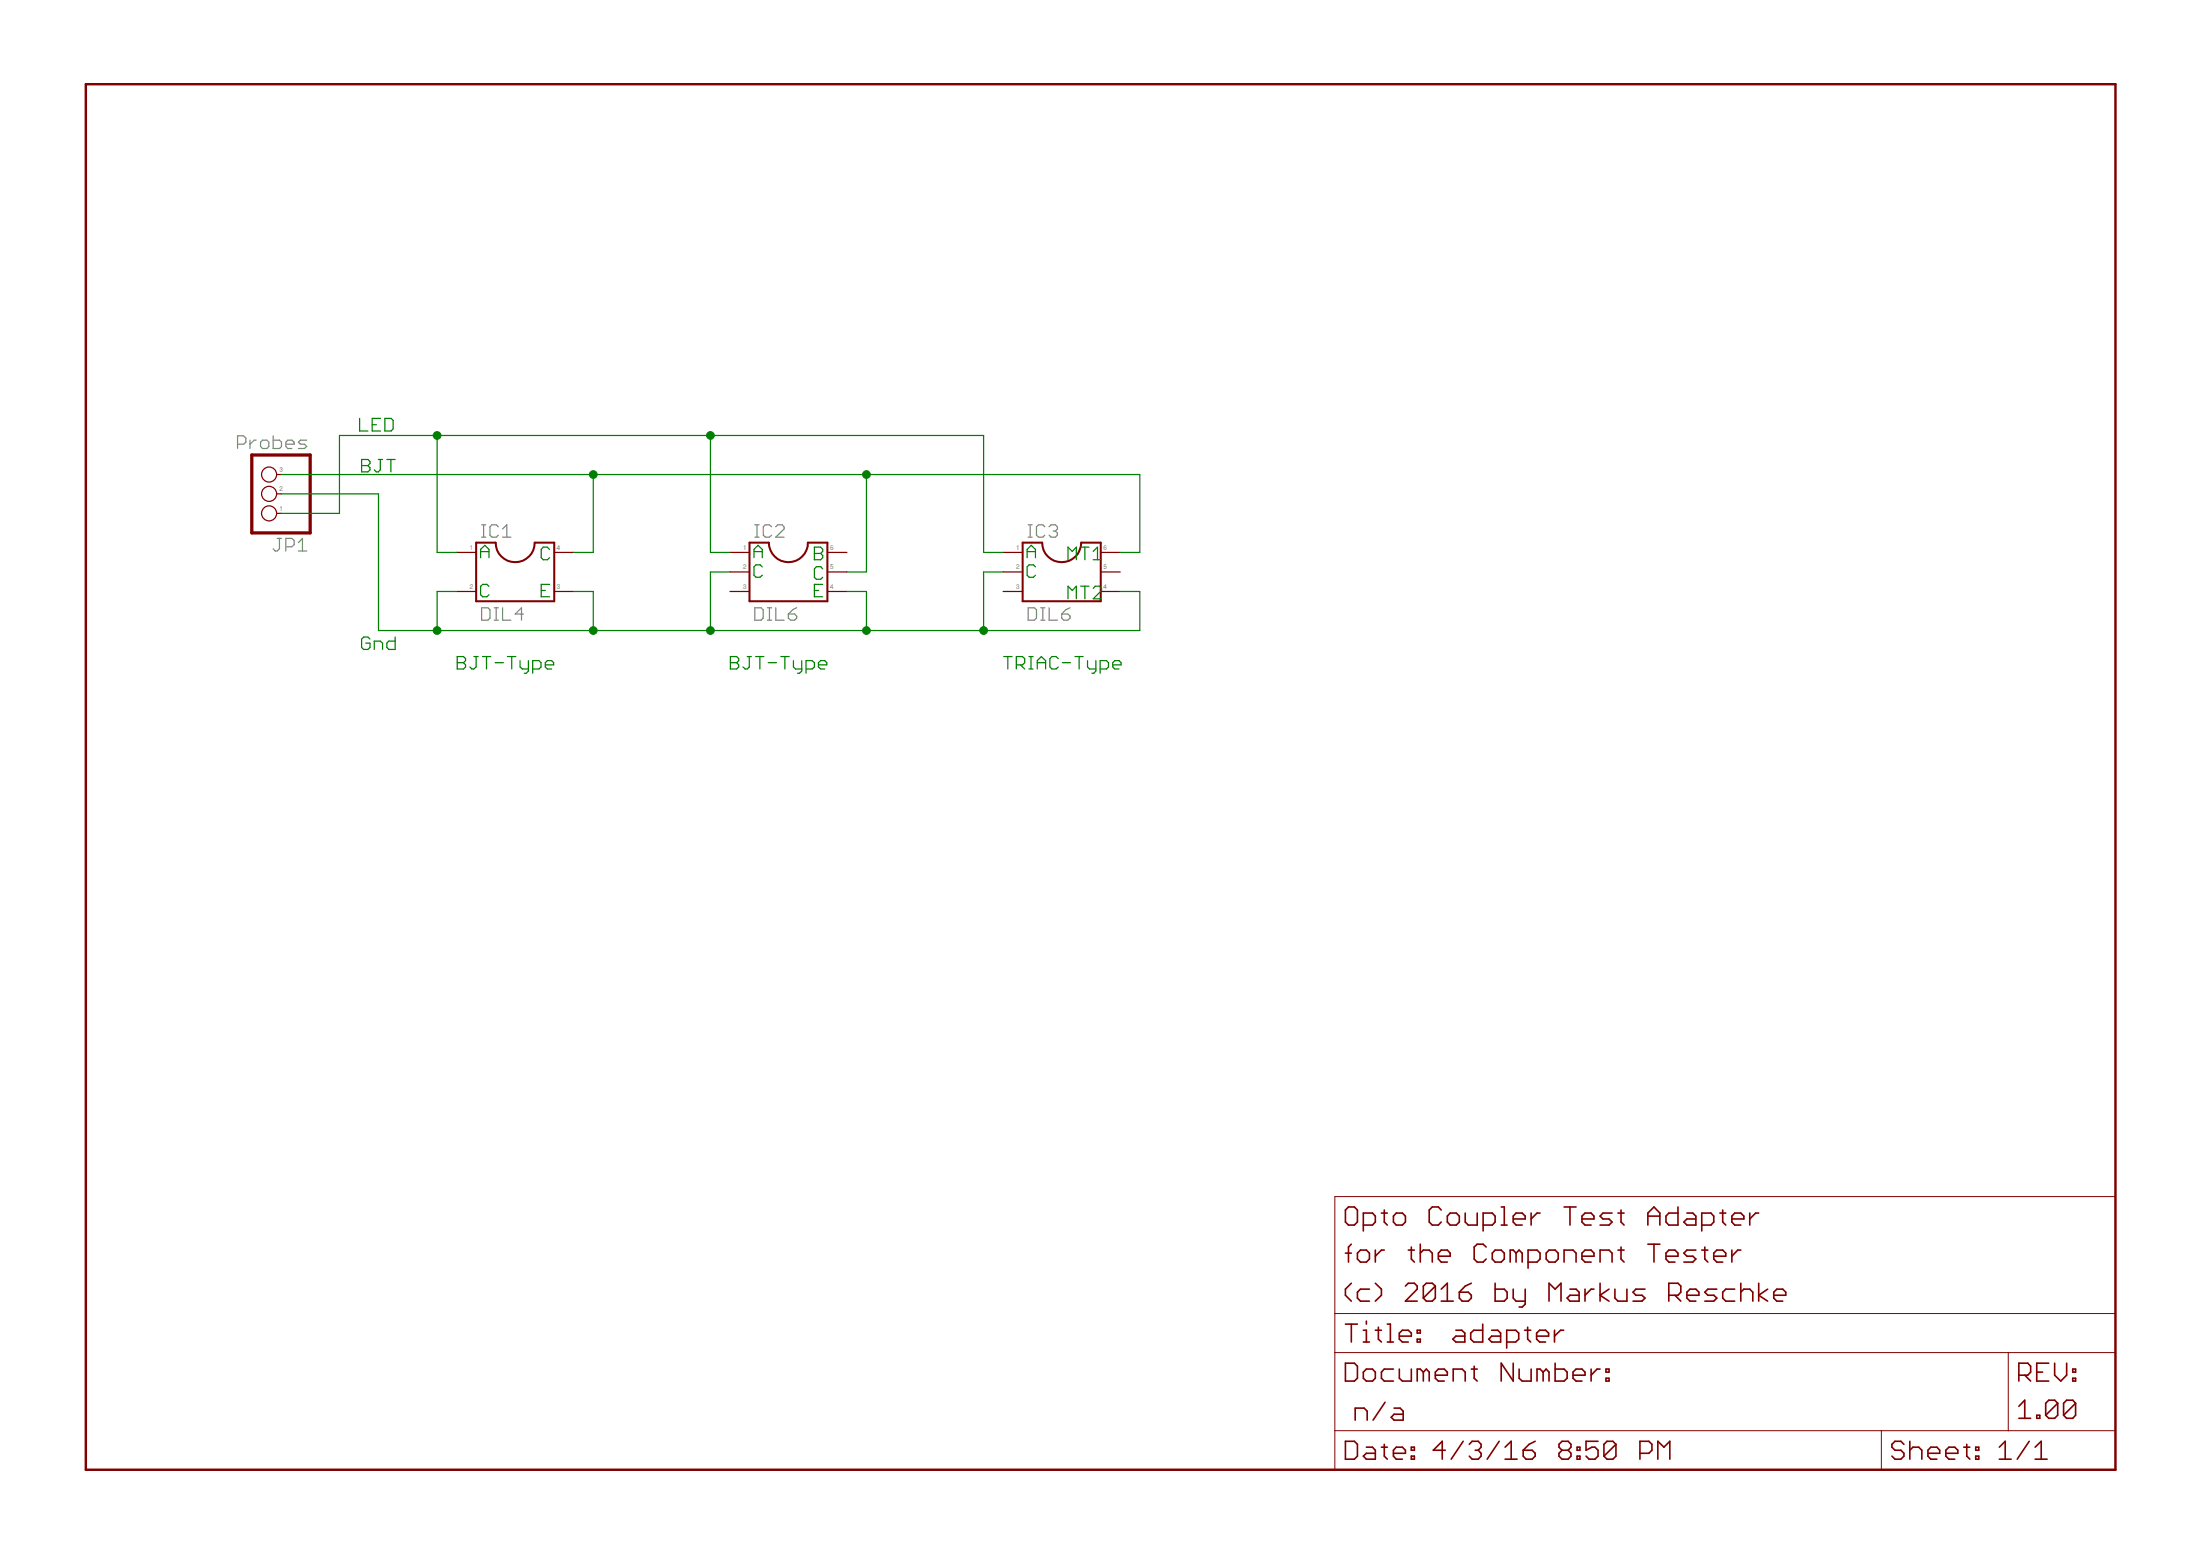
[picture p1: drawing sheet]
<?xml version="1.0" encoding="utf-8"?>
<!DOCTYPE eagle SYSTEM "eagle.dtd">
<!--
COPYRIGHT: (c) 2016 by Markus Reschke
-->
<eagle version="7.5.0">
<drawing>
<settings>
<setting alwaysvectorfont="no"/>
<setting verticaltext="up"/>
</settings>
<grid distance="0.1" unitdist="inch" unit="inch" style="lines" multiple="1" display="yes" altdistance="0.01" altunitdist="inch" altunit="inch"/>
<schematic xreflabel="%F%N/%S.%C%R" xrefpart="/%S.%C%R">
<libraries>
<library name="markus">
<symbols>
<symbol name="DINA4_L">
<frame x1="0" y1="0" x2="264.16" y2="180.34" columns="4" rows="4" layer="94" border-left="no" border-top="no" border-right="no" border-bottom="no"/>
</symbol>
<symbol name="DOCFIELD">
<wire x1="0" y1="0" x2="71.12" y2="0" width="0.1016" layer="94"/>
<wire x1="101.6" y1="15.24" x2="87.63" y2="15.24" width="0.1016" layer="94"/>
<wire x1="0" y1="0" x2="0" y2="5.08" width="0.1016" layer="94"/>
<wire x1="0" y1="5.08" x2="71.12" y2="5.08" width="0.1016" layer="94"/>
<wire x1="0" y1="5.08" x2="0" y2="15.24" width="0.1016" layer="94"/>
<wire x1="101.6" y1="15.24" x2="101.6" y2="5.08" width="0.1016" layer="94"/>
<wire x1="71.12" y1="5.08" x2="71.12" y2="0" width="0.1016" layer="94"/>
<wire x1="71.12" y1="5.08" x2="87.63" y2="5.08" width="0.1016" layer="94"/>
<wire x1="71.12" y1="0" x2="101.6" y2="0" width="0.1016" layer="94"/>
<wire x1="87.63" y1="15.24" x2="87.63" y2="5.08" width="0.1016" layer="94"/>
<wire x1="87.63" y1="15.24" x2="0" y2="15.24" width="0.1016" layer="94"/>
<wire x1="87.63" y1="5.08" x2="101.6" y2="5.08" width="0.1016" layer="94"/>
<wire x1="101.6" y1="5.08" x2="101.6" y2="0" width="0.1016" layer="94"/>
<wire x1="0" y1="15.24" x2="0" y2="20.32" width="0.1016" layer="94"/>
<wire x1="101.6" y1="35.56" x2="0" y2="35.56" width="0.1016" layer="94"/>
<wire x1="101.6" y1="35.56" x2="101.6" y2="20.32" width="0.1016" layer="94"/>
<wire x1="0" y1="20.32" x2="101.6" y2="20.32" width="0.1016" layer="94"/>
<wire x1="0" y1="20.32" x2="0" y2="35.56" width="0.1016" layer="94"/>
<wire x1="101.6" y1="20.32" x2="101.6" y2="15.24" width="0.1016" layer="94"/>
<text x="1.27" y="1.27" size="2.54" layer="94" font="vector">Date:</text>
<text x="12.7" y="1.27" size="2.54" layer="94" font="vector">&gt;LAST_DATE_TIME</text>
<text x="72.39" y="1.27" size="2.54" layer="94" font="vector">Sheet:</text>
<text x="86.36" y="1.27" size="2.54" layer="94" font="vector">&gt;SHEET</text>
<text x="88.9" y="11.43" size="2.54" layer="94" font="vector">REV:</text>
<text x="1.27" y="16.51" size="2.54" layer="94" font="vector">Title:</text>
<text x="1.27" y="11.43" size="2.54" layer="94" font="vector">Document Number:</text>
<text x="15.24" y="16.51" size="2.54" layer="94" font="vector">&gt;DRAWING_NAME</text>
<text x="2.54" y="6.35" size="2.54" layer="94" font="vector">&gt;DOCUMENT_ID</text>
<text x="1.27" y="31.75" size="2.54" layer="94" font="vector">&gt;PROJECT_NAME</text>
<text x="1.27" y="26.924" size="2.54" layer="94" font="vector">&gt;PROJECT_INFO</text>
<text x="1.27" y="21.844" size="2.54" layer="94" font="vector">&gt;COPYRIGHT</text>
<text x="88.9" y="6.604" size="2.54" layer="94" font="vector">&gt;REVISION_ID</text>
</symbol>
</symbols>
<devicesets>
<deviceset name="FRAME_A4" prefix="FRAME" uservalue="yes">
<gates>
<gate name="G$1" symbol="DINA4_L" x="0" y="0"/>
<gate name="G$2" symbol="DOCFIELD" x="162.56" y="0" addlevel="must"/>
</gates>
<devices>
<device name="">
<technologies>
<technology name="">
<attribute name="DOCUMENT_ID" value="n/a" constant="no"/>
<attribute name="REVISION_ID" value="1.00" constant="no"/>
</technology>
</technologies>
</device>
</devices>
</deviceset>
</devicesets>
</library>
<library name="pinhead">
<symbols>
<symbol name="PINHD3">
<wire x1="-6.35" y1="-5.08" x2="1.27" y2="-5.08" width="0.4064" layer="94"/>
<wire x1="1.27" y1="-5.08" x2="1.27" y2="5.08" width="0.4064" layer="94"/>
<wire x1="1.27" y1="5.08" x2="-6.35" y2="5.08" width="0.4064" layer="94"/>
<wire x1="-6.35" y1="5.08" x2="-6.35" y2="-5.08" width="0.4064" layer="94"/>
<text x="-6.35" y="5.715" size="1.778" layer="95">&gt;NAME</text>
<text x="-6.35" y="-7.62" size="1.778" layer="96">&gt;VALUE</text>
<pin name="1" x="-2.54" y="2.54" visible="pad" length="short" direction="pas" function="dot"/>
<pin name="2" x="-2.54" y="0" visible="pad" length="short" direction="pas" function="dot"/>
<pin name="3" x="-2.54" y="-2.54" visible="pad" length="short" direction="pas" function="dot"/>
</symbol>
</symbols>
<devicesets>
<deviceset name="PINHD-1X3" prefix="JP" uservalue="yes">
<gates>
<gate name="A" symbol="PINHD3" x="0" y="0"/>
</gates>
<devices>
<device name="" package="1X03">
<connects>
<connect gate="A" pin="1" pad="1"/>
<connect gate="A" pin="2" pad="2"/>
<connect gate="A" pin="3" pad="3"/>
</connects>
<technologies>
<technology name=""/>
</technologies>
</device>
<device name="/90" package="1X03/90">
<connects>
<connect gate="A" pin="1" pad="1"/>
<connect gate="A" pin="2" pad="2"/>
<connect gate="A" pin="3" pad="3"/>
</connects>
<technologies>
<technology name=""/>
</technologies>
</device>
</devices>
</deviceset>
</devicesets>
</library>
<library name="ic-package">
<symbols>
<symbol name="DIL4">
<wire x1="-5.08" y1="3.81" x2="-5.08" y2="-3.81" width="0.254" layer="94"/>
<wire x1="-5.08" y1="-3.81" x2="5.08" y2="-3.81" width="0.254" layer="94"/>
<wire x1="5.08" y1="-3.81" x2="5.08" y2="3.81" width="0.254" layer="94"/>
<wire x1="5.08" y1="3.81" x2="2.54" y2="3.81" width="0.254" layer="94"/>
<wire x1="-5.08" y1="3.81" x2="-2.54" y2="3.81" width="0.254" layer="94"/>
<wire x1="-2.54" y1="3.81" x2="2.54" y2="3.81" width="0.254" layer="94" curve="180"/>
<text x="-4.445" y="4.445" size="1.778" layer="95">&gt;NAME</text>
<text x="-4.445" y="-6.35" size="1.778" layer="96">&gt;VALUE</text>
<pin name="1" x="-7.62" y="2.54" visible="pad" length="short" direction="pas"/>
<pin name="2" x="-7.62" y="-2.54" visible="pad" length="short" direction="pas"/>
<pin name="3" x="7.62" y="-2.54" visible="pad" length="short" direction="pas" rot="R180"/>
<pin name="4" x="7.62" y="2.54" visible="pad" length="short" direction="pas" rot="R180"/>
</symbol>
<symbol name="DIL6">
<wire x1="-5.08" y1="3.81" x2="-5.08" y2="-3.81" width="0.254" layer="94"/>
<wire x1="-5.08" y1="-3.81" x2="5.08" y2="-3.81" width="0.254" layer="94"/>
<wire x1="5.08" y1="-3.81" x2="5.08" y2="3.81" width="0.254" layer="94"/>
<wire x1="5.08" y1="3.81" x2="2.54" y2="3.81" width="0.254" layer="94"/>
<wire x1="-5.08" y1="3.81" x2="-2.54" y2="3.81" width="0.254" layer="94"/>
<wire x1="-2.54" y1="3.81" x2="2.54" y2="3.81" width="0.254" layer="94" curve="180"/>
<text x="-4.445" y="4.445" size="1.778" layer="95">&gt;NAME</text>
<text x="-4.445" y="-6.35" size="1.778" layer="96">&gt;VALUE</text>
<pin name="1" x="-7.62" y="2.54" visible="pad" length="short" direction="pas"/>
<pin name="2" x="-7.62" y="0" visible="pad" length="short" direction="pas"/>
<pin name="3" x="-7.62" y="-2.54" visible="pad" length="short" direction="pas"/>
<pin name="4" x="7.62" y="-2.54" visible="pad" length="short" direction="pas" rot="R180"/>
<pin name="5" x="7.62" y="0" visible="pad" length="short" direction="pas" rot="R180"/>
<pin name="6" x="7.62" y="2.54" visible="pad" length="short" direction="pas" rot="R180"/>
</symbol>
</symbols>
<devicesets>
<deviceset name="DIL4" prefix="IC" uservalue="yes">
<gates>
<gate name="G$1" symbol="DIL4" x="0" y="0"/>
</gates>
<devices>
<device name="" package="DIL04">
<connects>
<connect gate="G$1" pin="1" pad="1"/>
<connect gate="G$1" pin="2" pad="2"/>
<connect gate="G$1" pin="3" pad="3"/>
<connect gate="G$1" pin="4" pad="4"/>
</connects>
<technologies>
<technology name=""/>
</technologies>
</device>
<device name="S" package="SOCKET-04">
<connects>
<connect gate="G$1" pin="1" pad="1"/>
<connect gate="G$1" pin="2" pad="2"/>
<connect gate="G$1" pin="3" pad="3"/>
<connect gate="G$1" pin="4" pad="4"/>
</connects>
<technologies>
<technology name=""/>
</technologies>
</device>
</devices>
</deviceset>
<deviceset name="DIL6" prefix="IC" uservalue="yes">
<gates>
<gate name="G$1" symbol="DIL6" x="0" y="0"/>
</gates>
<devices>
<device name="" package="DIL06">
<connects>
<connect gate="G$1" pin="1" pad="1"/>
<connect gate="G$1" pin="2" pad="2"/>
<connect gate="G$1" pin="3" pad="3"/>
<connect gate="G$1" pin="4" pad="4"/>
<connect gate="G$1" pin="5" pad="5"/>
<connect gate="G$1" pin="6" pad="6"/>
</connects>
<technologies>
<technology name=""/>
</technologies>
</device>
<device name="/4" package="DIL06-4">
<connects>
<connect gate="G$1" pin="1" pad="1"/>
<connect gate="G$1" pin="2" pad="2"/>
<connect gate="G$1" pin="3" pad="3"/>
<connect gate="G$1" pin="4" pad="4"/>
<connect gate="G$1" pin="5" pad="5"/>
<connect gate="G$1" pin="6" pad="6"/>
</connects>
<technologies>
<technology name=""/>
</technologies>
</device>
<device name="S" package="SOCKET-06">
<connects>
<connect gate="G$1" pin="1" pad="1"/>
<connect gate="G$1" pin="2" pad="2"/>
<connect gate="G$1" pin="3" pad="3"/>
<connect gate="G$1" pin="4" pad="4"/>
<connect gate="G$1" pin="5" pad="5"/>
<connect gate="G$1" pin="6" pad="6"/>
</connects>
<technologies>
<technology name=""/>
</technologies>
</device>
</devices>
</deviceset>
</devicesets>
</library>
</libraries>
<attributes>
<attribute name="COPYRIGHT" value="(c) 2016 by Markus Reschke"/>
<attribute name="PROJECT_INFO" value="for the Component Tester"/>
<attribute name="PROJECT_NAME" value="Opto Coupler Test Adapter"/>
</attributes>
<variantdefs>
</variantdefs>
<classes>
<class number="0" name="default" width="0" drill="0">
</class>
</classes>
<parts>
<part name="FRAME1" library="markus" deviceset="FRAME_A4" device="" value="frame_0"/>
<part name="JP1" library="pinhead" deviceset="PINHD-1X3" device="/90" value="Probes"/>
<part name="IC1" library="ic-package" deviceset="DIL4" device="S" value="DIL4"/>
<part name="IC2" library="ic-package" deviceset="DIL6" device="S" value="DIL6"/>
<part name="IC3" library="ic-package" deviceset="DIL6" device="S" value="DIL6"/>
</parts>
<sheets>
<sheet>
<plain>
<text x="48.26" y="104.14" size="1.778" layer="91">BJT-Type</text>
<text x="83.82" y="104.14" size="1.778" layer="91">BJT-Type</text>
<text x="119.38" y="104.14" size="1.778" layer="91">TRIAC-Type</text>
<text x="35.814" y="106.68" size="1.778" layer="91">Gnd</text>
<text x="35.56" y="135.128" size="1.778" layer="91">LED</text>
<text x="35.814" y="129.794" size="1.778" layer="91">BJT</text>
<text x="51.308" y="118.618" size="1.778" layer="91">A</text>
<text x="51.308" y="113.538" size="1.778" layer="91">C</text>
<text x="59.182" y="118.364" size="1.778" layer="91">C</text>
<text x="59.182" y="113.538" size="1.778" layer="91">E</text>
<text x="86.868" y="118.618" size="1.778" layer="91">A</text>
<text x="86.868" y="116.078" size="1.778" layer="91">C</text>
<text x="94.742" y="115.824" size="1.778" layer="91">C</text>
<text x="94.742" y="113.538" size="1.778" layer="91">E</text>
<text x="94.742" y="118.364" size="1.778" layer="91">B</text>
<text x="122.428" y="118.618" size="1.778" layer="91">A</text>
<text x="122.428" y="116.078" size="1.778" layer="91">C</text>
<text x="127.762" y="118.364" size="1.778" layer="91">MT1</text>
<text x="127.762" y="113.284" size="1.778" layer="91">MT2</text>
</plain>
<instances>
<instance part="FRAME1" gate="G$1" x="0" y="0"/>
<instance part="FRAME1" gate="G$2" x="162.56" y="0"/>
<instance part="JP1" gate="A" x="22.86" y="127" rot="R180"/>
<instance part="IC1" gate="G$1" x="55.88" y="116.84"/>
<instance part="IC2" gate="G$1" x="91.44" y="116.84"/>
<instance part="IC3" gate="G$1" x="127" y="116.84"/>
</instances>
<busses>
</busses>
<nets>
<net name="LED" class="0">
<segment>
<pinref part="IC1" gate="G$1" pin="1"/>
<wire x1="48.26" y1="119.38" x2="45.72" y2="119.38" width="0.1524" layer="91"/>
<wire x1="45.72" y1="119.38" x2="45.72" y2="134.62" width="0.1524" layer="91"/>
<wire x1="45.72" y1="134.62" x2="81.28" y2="134.62" width="0.1524" layer="91"/>
<wire x1="81.28" y1="134.62" x2="81.28" y2="119.38" width="0.1524" layer="91"/>
<pinref part="IC2" gate="G$1" pin="1"/>
<wire x1="81.28" y1="119.38" x2="83.82" y2="119.38" width="0.1524" layer="91"/>
<wire x1="81.28" y1="134.62" x2="116.84" y2="134.62" width="0.1524" layer="91"/>
<wire x1="116.84" y1="134.62" x2="116.84" y2="119.38" width="0.1524" layer="91"/>
<pinref part="IC3" gate="G$1" pin="1"/>
<wire x1="116.84" y1="119.38" x2="119.38" y2="119.38" width="0.1524" layer="91"/>
<junction x="81.28" y="134.62"/>
<wire x1="33.02" y1="124.46" x2="33.02" y2="134.62" width="0.1524" layer="91"/>
<wire x1="33.02" y1="134.62" x2="45.72" y2="134.62" width="0.1524" layer="91"/>
<junction x="45.72" y="134.62"/>
<pinref part="JP1" gate="A" pin="1"/>
<wire x1="33.02" y1="124.46" x2="25.4" y2="124.46" width="0.1524" layer="91"/>
</segment>
</net>
<net name="GND" class="0">
<segment>
<pinref part="IC1" gate="G$1" pin="2"/>
<wire x1="48.26" y1="114.3" x2="45.72" y2="114.3" width="0.1524" layer="91"/>
<wire x1="45.72" y1="114.3" x2="45.72" y2="109.22" width="0.1524" layer="91"/>
<wire x1="45.72" y1="109.22" x2="66.04" y2="109.22" width="0.1524" layer="91"/>
<wire x1="66.04" y1="109.22" x2="66.04" y2="114.3" width="0.1524" layer="91"/>
<pinref part="IC1" gate="G$1" pin="3"/>
<wire x1="66.04" y1="114.3" x2="63.5" y2="114.3" width="0.1524" layer="91"/>
<wire x1="38.1" y1="127" x2="38.1" y2="109.22" width="0.1524" layer="91"/>
<wire x1="38.1" y1="109.22" x2="45.72" y2="109.22" width="0.1524" layer="91"/>
<junction x="45.72" y="109.22"/>
<pinref part="IC2" gate="G$1" pin="2"/>
<wire x1="83.82" y1="116.84" x2="81.28" y2="116.84" width="0.1524" layer="91"/>
<wire x1="81.28" y1="116.84" x2="81.28" y2="109.22" width="0.1524" layer="91"/>
<wire x1="81.28" y1="109.22" x2="66.04" y2="109.22" width="0.1524" layer="91"/>
<junction x="66.04" y="109.22"/>
<junction x="81.28" y="109.22"/>
<wire x1="81.28" y1="109.22" x2="101.6" y2="109.22" width="0.1524" layer="91"/>
<wire x1="101.6" y1="109.22" x2="101.6" y2="114.3" width="0.1524" layer="91"/>
<pinref part="IC2" gate="G$1" pin="4"/>
<wire x1="101.6" y1="114.3" x2="99.06" y2="114.3" width="0.1524" layer="91"/>
<pinref part="IC3" gate="G$1" pin="2"/>
<wire x1="119.38" y1="116.84" x2="116.84" y2="116.84" width="0.1524" layer="91"/>
<wire x1="116.84" y1="116.84" x2="116.84" y2="109.22" width="0.1524" layer="91"/>
<wire x1="116.84" y1="109.22" x2="101.6" y2="109.22" width="0.1524" layer="91"/>
<junction x="101.6" y="109.22"/>
<wire x1="116.84" y1="109.22" x2="137.16" y2="109.22" width="0.1524" layer="91"/>
<wire x1="137.16" y1="109.22" x2="137.16" y2="114.3" width="0.1524" layer="91"/>
<pinref part="IC3" gate="G$1" pin="4"/>
<wire x1="137.16" y1="114.3" x2="134.62" y2="114.3" width="0.1524" layer="91"/>
<junction x="116.84" y="109.22"/>
<pinref part="JP1" gate="A" pin="2"/>
<wire x1="25.4" y1="127" x2="38.1" y2="127" width="0.1524" layer="91"/>
</segment>
</net>
<net name="COLLECTOR" class="0">
<segment>
<pinref part="IC1" gate="G$1" pin="4"/>
<wire x1="66.04" y1="129.54" x2="66.04" y2="119.38" width="0.1524" layer="91"/>
<wire x1="66.04" y1="119.38" x2="63.5" y2="119.38" width="0.1524" layer="91"/>
<pinref part="IC2" gate="G$1" pin="5"/>
<wire x1="99.06" y1="116.84" x2="101.6" y2="116.84" width="0.1524" layer="91"/>
<wire x1="101.6" y1="116.84" x2="101.6" y2="129.54" width="0.1524" layer="91"/>
<wire x1="101.6" y1="129.54" x2="66.04" y2="129.54" width="0.1524" layer="91"/>
<pinref part="IC3" gate="G$1" pin="6"/>
<wire x1="134.62" y1="119.38" x2="137.16" y2="119.38" width="0.1524" layer="91"/>
<wire x1="137.16" y1="119.38" x2="137.16" y2="129.54" width="0.1524" layer="91"/>
<wire x1="137.16" y1="129.54" x2="101.6" y2="129.54" width="0.1524" layer="91"/>
<junction x="101.6" y="129.54"/>
<pinref part="JP1" gate="A" pin="3"/>
<wire x1="25.4" y1="129.54" x2="66.04" y2="129.54" width="0.1524" layer="91"/>
<junction x="66.04" y="129.54"/>
</segment>
</net>
</nets>
</sheet>
</sheets>
</schematic>
</drawing>
</eagle>
